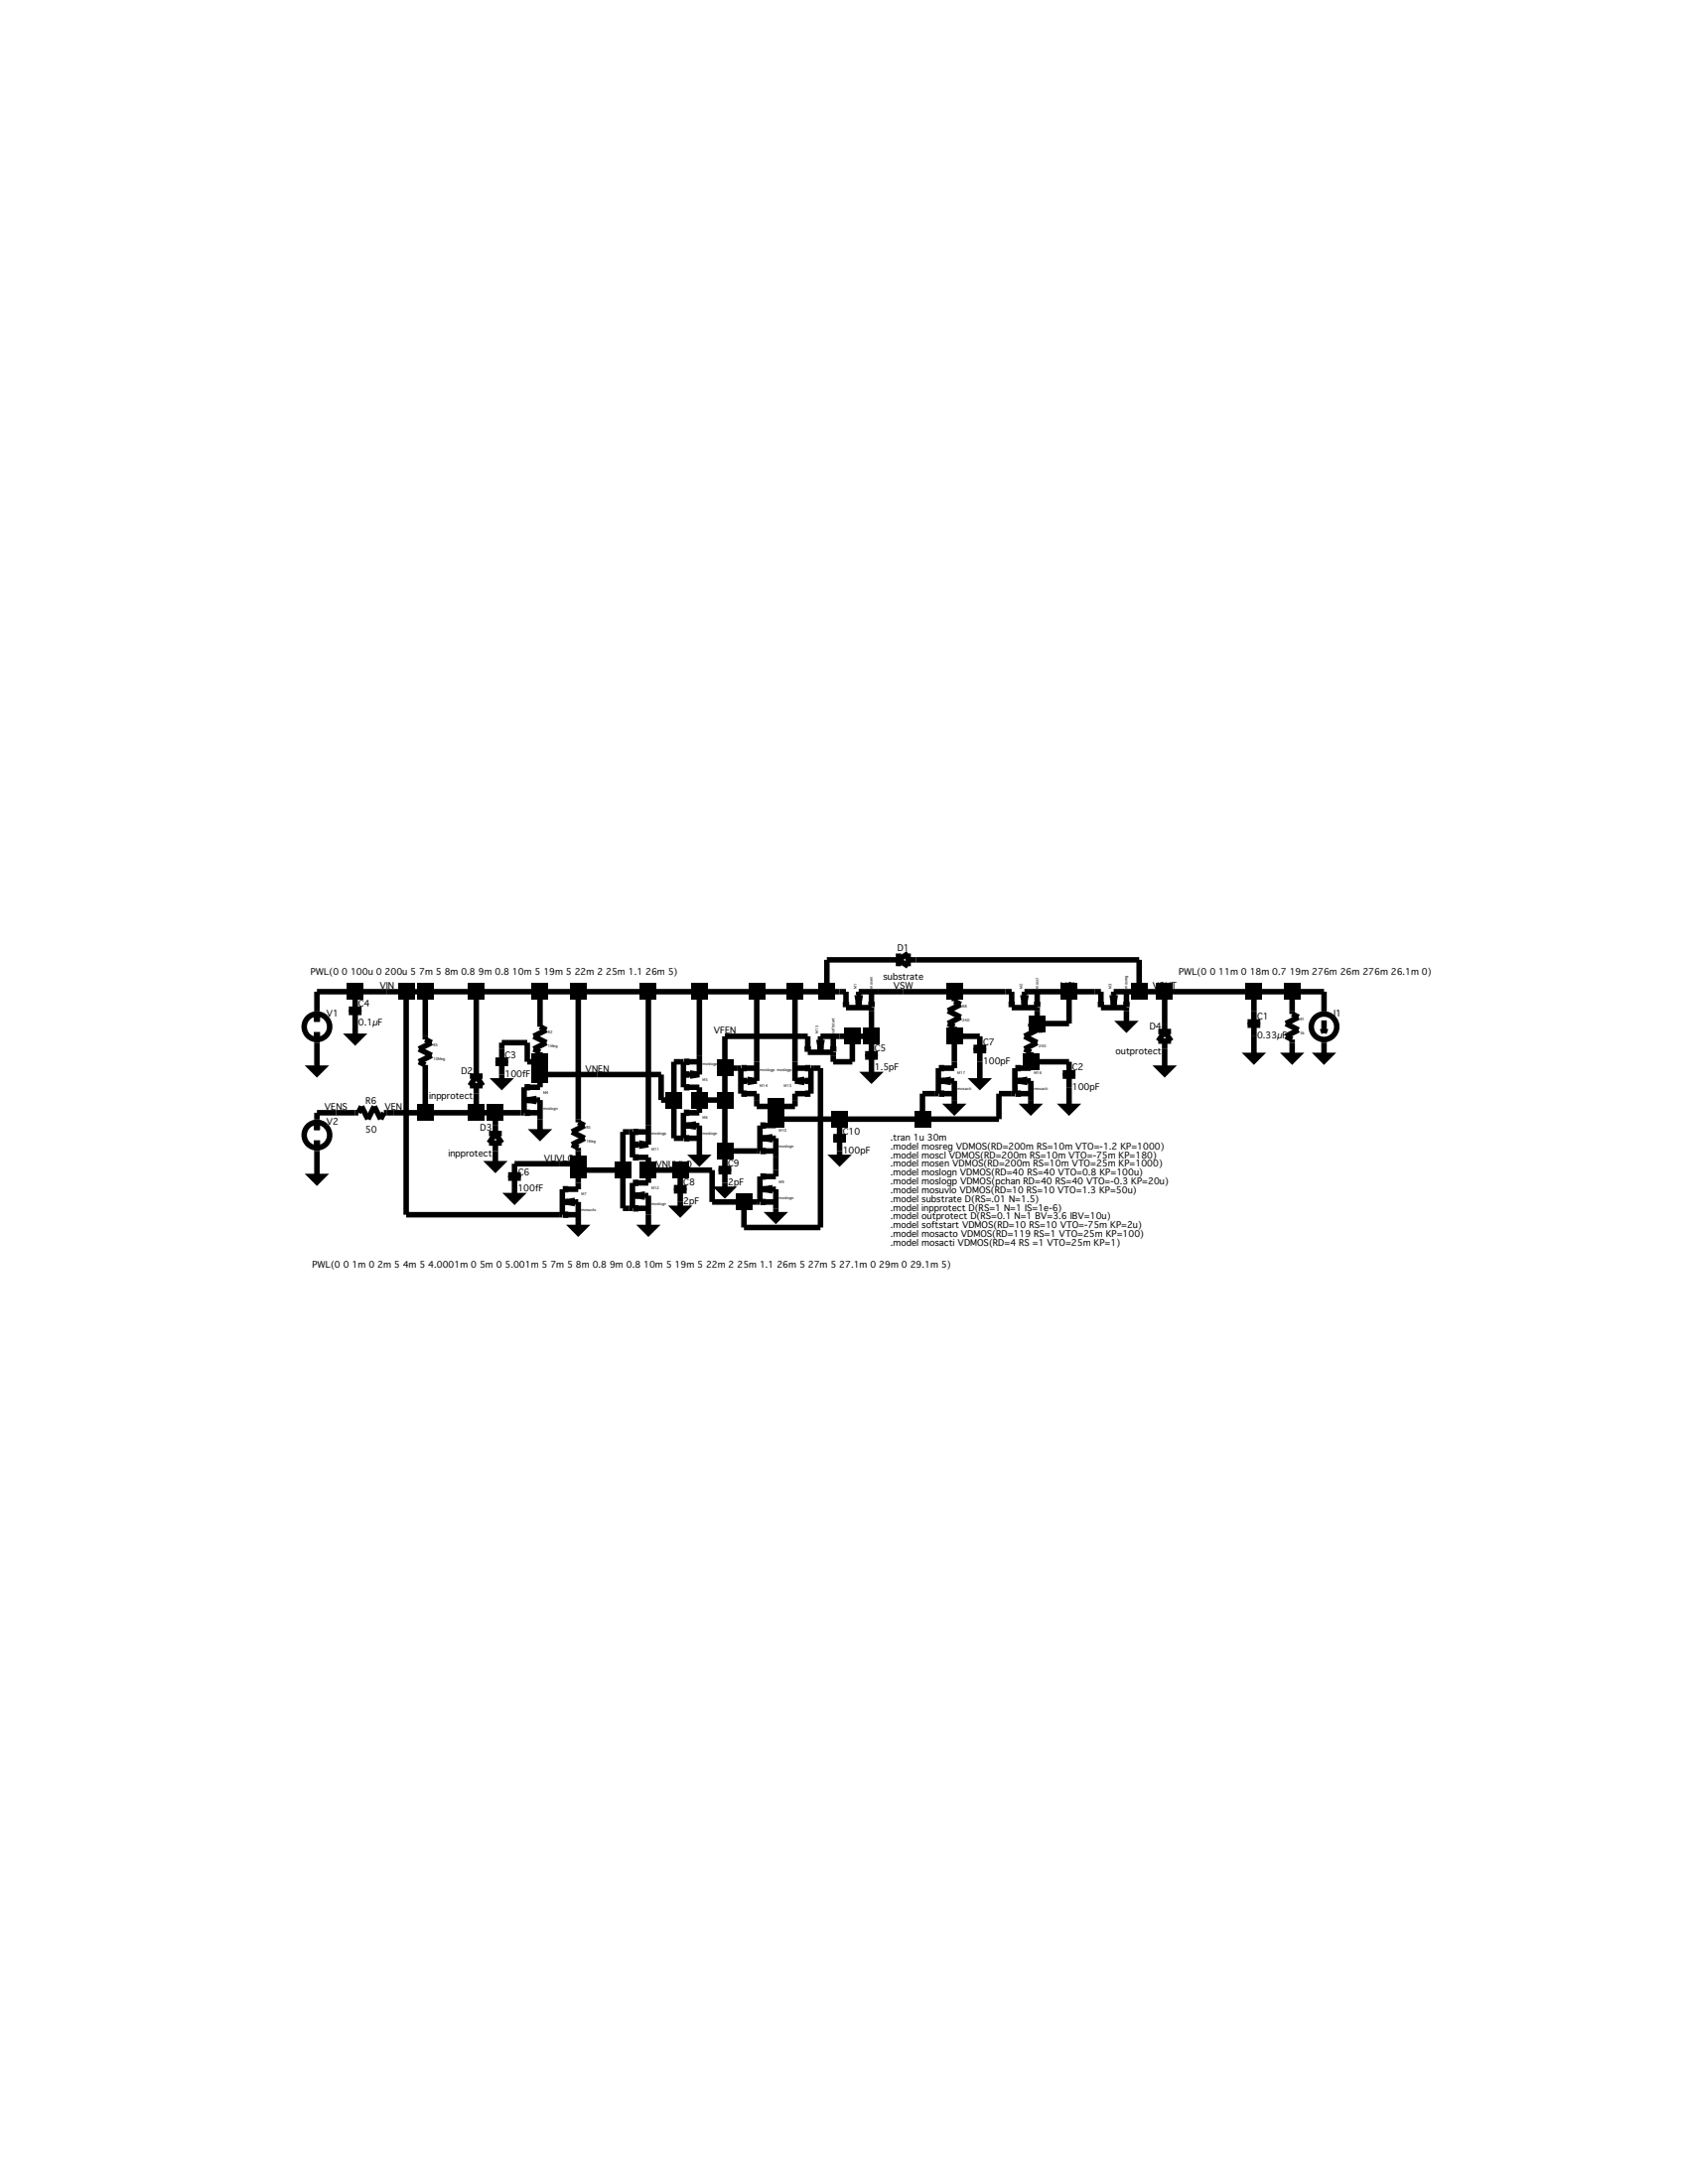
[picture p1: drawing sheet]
Version 4
SHEET 1 1808 1368
WIRE 448 176 288 176
WIRE 1072 176 512 176
WIRE -896 256 -992 256
WIRE -816 256 -896 256
WIRE -768 256 -816 256
WIRE -720 256 -768 256
WIRE -592 256 -720 256
WIRE -432 256 -592 256
WIRE -336 256 -432 256
WIRE -160 256 -336 256
WIRE -32 256 -160 256
WIRE 112 256 -32 256
WIRE 208 256 112 256
WIRE 288 256 288 176
WIRE 288 256 208 256
WIRE 320 256 288 256
WIRE 480 256 416 256
WIRE 608 256 480 256
WIRE 736 256 608 256
WIRE 896 256 832 256
WIRE 960 256 896 256
WIRE 1072 256 1072 176
WIRE 1072 256 1056 256
WIRE 1136 256 1072 256
WIRE 1360 256 1136 256
WIRE 1456 256 1360 256
WIRE 1536 256 1456 256
WIRE -896 272 -896 256
WIRE 608 272 608 256
WIRE -992 304 -992 256
WIRE 1360 304 1360 256
WIRE 1456 304 1456 256
WIRE 1536 304 1536 256
WIRE -432 336 -432 256
WIRE 816 336 816 304
WIRE 816 336 800 336
WIRE 896 336 896 256
WIRE 896 336 816 336
WIRE 1040 336 1040 304
WIRE 1136 336 1136 256
WIRE -896 368 -896 336
WIRE -720 368 -720 256
WIRE 224 368 32 368
WIRE 352 368 320 368
WIRE 400 368 400 304
WIRE 400 368 352 368
WIRE 608 368 608 352
WIRE 672 368 608 368
WIRE -464 384 -528 384
WIRE 400 384 400 368
WIRE -528 400 -528 384
WIRE -32 416 -32 256
WIRE 1360 416 1360 368
WIRE 1456 416 1456 384
WIRE 1536 416 1536 384
WIRE -464 432 -464 384
WIRE -432 432 -432 416
WIRE -432 432 -464 432
WIRE -80 432 -96 432
WIRE 112 432 112 256
WIRE 208 432 208 256
WIRE 304 432 304 416
WIRE 352 432 352 368
WIRE 352 432 304 432
WIRE 608 432 608 368
WIRE 800 432 800 416
WIRE 896 432 800 432
WIRE -992 448 -992 384
WIRE -592 448 -592 256
WIRE 32 448 32 368
WIRE 64 448 32 448
WIRE 272 448 256 448
WIRE 1136 448 1136 400
WIRE -432 464 -432 432
WIRE -288 464 -432 464
WIRE -128 464 -288 464
WIRE 400 464 400 448
WIRE -528 480 -528 464
WIRE -432 480 -432 464
WIRE 672 480 672 432
WIRE 560 512 528 512
WIRE 752 512 720 512
WIRE -128 528 -128 464
WIRE -96 528 -96 432
WIRE -96 528 -128 528
WIRE -32 528 -32 512
WIRE 32 528 32 448
WIRE 32 528 -32 528
WIRE -32 544 -32 528
WIRE 112 544 112 528
WIRE 160 544 112 544
WIRE 208 544 208 528
WIRE 208 544 160 544
WIRE 608 544 608 528
WIRE 800 544 800 528
WIRE 896 544 896 496
WIRE -944 560 -992 560
WIRE -896 560 -944 560
WIRE -800 560 -816 560
WIRE -720 560 -720 448
WIRE -720 560 -800 560
WIRE -592 560 -592 512
WIRE -592 560 -720 560
WIRE -544 560 -592 560
WIRE -480 560 -544 560
WIRE -992 576 -992 560
WIRE -336 576 -336 256
WIRE 160 576 160 544
WIRE 320 576 160 576
WIRE 528 576 528 512
WIRE 528 576 320 576
WIRE 720 576 720 512
WIRE 720 576 528 576
WIRE -544 592 -544 560
WIRE -160 592 -160 256
WIRE 320 592 320 576
WIRE -432 608 -432 576
WIRE -208 608 -224 608
WIRE -96 624 -96 528
WIRE -80 624 -96 624
WIRE 32 656 32 528
WIRE 112 656 32 656
WIRE -32 672 -32 640
WIRE 32 672 32 656
WIRE 320 672 320 656
WIRE -544 688 -544 656
WIRE -384 688 -496 688
WIRE -336 688 -336 656
WIRE -336 688 -384 688
WIRE -336 704 -336 688
WIRE -224 704 -224 608
WIRE -224 704 -336 704
WIRE -160 704 -160 688
WIRE -96 704 -160 704
WIRE -80 704 -96 704
WIRE 0 704 -80 704
WIRE 160 704 160 672
WIRE -992 720 -992 656
WIRE -160 720 -160 704
WIRE -80 720 -80 704
WIRE -336 736 -336 704
WIRE 32 752 32 736
WIRE -496 768 -496 752
WIRE 0 784 0 704
WIRE 80 784 0 784
WIRE 112 784 80 784
WIRE -224 800 -224 704
WIRE -208 800 -224 800
WIRE -80 800 -80 784
WIRE -768 816 -768 256
WIRE -384 816 -768 816
WIRE 160 816 160 800
WIRE -336 848 -336 832
WIRE -160 848 -160 816
WIRE 80 848 80 784
WIRE 272 848 272 448
WIRE 272 848 80 848
FLAG -992 448 0
FLAG 1040 336 0
FLAG 1360 416 0
FLAG 1456 416 0
FLAG -992 720 0
FLAG 896 544 0
FLAG 1136 256 VOUT
FLAG -816 256 VIN
FLAG 896 256 VCL
FLAG 480 256 VSW
FLAG -896 368 0
FLAG -528 480 0
FLAG 400 464 0
FLAG -336 848 0
FLAG -944 560 VENS
FLAG -496 768 0
FLAG -288 464 VNEN
FLAG -384 688 VUVLO
FLAG 672 480 0
FLAG 1536 416 0
FLAG 32 368 VFEN
FLAG -432 608 0
FLAG -160 848 0
FLAG -32 672 0
FLAG 160 816 0
FLAG -80 800 0
FLAG 32 752 0
FLAG 320 672 0
FLAG -544 688 0
FLAG 1136 448 0
FLAG -96 704 VNUVLO
FLAG -800 560 VEN
FLAG 800 544 0
FLAG 608 544 0
SYMBOL nmos 320 304 R270
SYMATTR InstName M1
SYMATTR Value mosen
SYMBOL nmos 736 304 R270
SYMATTR InstName M2
SYMATTR Value moscl
SYMBOL nmos 960 304 R270
SYMATTR InstName M3
SYMATTR Value mosreg
SYMBOL res 1440 288 R0
SYMATTR InstName R1
SYMATTR Value 5k
SYMBOL cap 1344 304 R0
SYMATTR InstName C1
SYMATTR Value 0.33µF
SYMBOL voltage -992 288 R0
WINDOW 3 -16 -88 Left 2
SYMATTR Value PWL(0 0 100u 0 200u 5 7m 5 8m 0.8 9m 0.8 10m 5 19m 5 22m 2 25m 1.1 26m 5)
SYMATTR InstName V1
SYMBOL voltage -992 560 R0
WINDOW 3 -12 374 Left 2
SYMATTR Value PWL(0 0 1m 0 2m 5 4m 5 4.0001m 0 5m 0 5.001m 5 7m 5 8m 0.8 9m 0.8 10m 5 19m 5 22m 2 25m 1.1 26m 5 27m 5 27.1m 0 29m 0 29.1m 5)
SYMATTR InstName V2
SYMBOL cap 880 432 R0
SYMATTR InstName C2
SYMATTR Value 100pF
SYMBOL nmos -480 480 R0
SYMATTR InstName M4
SYMATTR Value moslogn
SYMBOL cap -544 400 R0
SYMATTR InstName C3
SYMATTR Value 100fF
SYMBOL cap -912 272 R0
SYMATTR InstName C4
SYMATTR Value 0.1µF
SYMBOL cap 384 384 R0
SYMATTR InstName C5
SYMATTR Value 1.5pF
SYMBOL res -448 320 R0
SYMATTR InstName R2
SYMATTR Value 1Meg
SYMBOL nmos -384 736 R0
SYMATTR InstName M7
SYMATTR Value mosuvlo
SYMBOL cap -512 688 R0
WINDOW 0 25 15 Left 2
SYMATTR InstName C6
SYMATTR Value 100fF
SYMBOL cap 656 368 R0
SYMATTR InstName C7
SYMATTR Value 100pF
SYMBOL current 1536 304 R0
WINDOW 3 -365 -103 Left 2
SYMATTR Value PWL(0 0 11m 0 18m 0.7 19m 276m 26m 276m 26.1m 0)
SYMATTR InstName I1
SYMBOL diode 512 160 R90
WINDOW 0 0 32 VBottom 2
WINDOW 3 32 32 VTop 2
SYMATTR InstName D1
SYMATTR Value substrate
SYMBOL res -352 560 R0
SYMATTR InstName R5
SYMATTR Value 1Meg
SYMBOL pmos -208 688 M180
SYMATTR InstName M11
SYMATTR Value moslogp
SYMBOL nmos -208 720 R0
SYMATTR InstName M12
SYMATTR Value moslogn
SYMBOL pmos -80 512 M180
SYMATTR InstName M5
SYMATTR Value moslogp
SYMBOL nmos -80 544 R0
SYMATTR InstName M6
SYMATTR Value moslogn
SYMBOL nmos 112 704 R0
SYMATTR InstName M9
SYMATTR Value moslogn
SYMBOL nmos 112 576 R0
SYMATTR InstName M10
SYMATTR Value moslogn
SYMBOL pmos 256 528 R180
SYMATTR InstName M13
SYMATTR Value moslogp
SYMBOL pmos 64 528 M180
SYMATTR InstName M14
SYMATTR Value moslogp
SYMBOL nmos 224 416 R270
SYMATTR InstName M15
SYMATTR Value softstart
SYMBOL cap -96 720 R0
SYMATTR InstName C8
SYMATTR Value 2pF
SYMBOL cap 16 672 R0
SYMATTR InstName C9
SYMATTR Value 2pF
SYMBOL cap 304 592 R0
SYMATTR InstName C10
SYMATTR Value 100pF
SYMBOL diode -576 512 R180
WINDOW 0 24 64 Left 2
WINDOW 3 24 0 Left 2
SYMATTR InstName D2
SYMATTR Value inpprotect
SYMBOL diode -528 656 R180
WINDOW 0 24 64 Left 2
WINDOW 3 24 0 Left 2
SYMATTR InstName D3
SYMATTR Value inpprotect
SYMBOL diode 1152 400 R180
WINDOW 0 24 64 Left 2
WINDOW 3 24 0 Left 2
SYMATTR InstName D4
SYMATTR Value outprotect
SYMBOL res -736 352 R0
SYMATTR InstName R3
SYMATTR Value 10Meg
SYMBOL res -912 576 R270
WINDOW 0 32 56 VTop 2
WINDOW 3 0 56 VBottom 2
SYMATTR InstName R6
SYMATTR Value 50
SYMBOL nmos 752 432 R0
SYMATTR InstName M16
SYMATTR Value mosacti
SYMBOL res 784 320 R0
SYMATTR InstName R7
SYMATTR Value 240
SYMBOL nmos 560 432 R0
SYMATTR InstName M17
SYMATTR Value mosacti
SYMBOL res 592 256 R0
SYMATTR InstName R8
SYMATTR Value 240
TEXT 448 616 Left 2 !.tran 1u 30m\n.model mosreg VDMOS(RD=200m RS=10m VTO=-1.2 KP=1000)\n.model moscl VDMOS(RD=200m RS=10m VTO=-75m KP=180)\n.model mosen VDMOS(RD=200m RS=10m VTO=25m KP=1000)\n.model moslogn VDMOS(RD=40 RS=40 VTO=0.8 KP=100u)\n.model moslogp VDMOS(pchan RD=40 RS=40 VTO=-0.3 KP=20u)\n.model mosuvlo VDMOS(RD=10 RS=10 VTO=1.3 KP=50u)\n.model substrate D(RS=.01 N=1.5)\n.model inpprotect D(RS=1 N=1 IS=1e-6)\n.model outprotect D(RS=0.1 N=1 BV=3.6 IBV=10u)\n.model softstart VDMOS(RD=10 RS=10 VTO=-75m KP=2u)\n.model mosacto VDMOS(RD=119 RS=1 VTO=25m KP=100)\n.model mosacti VDMOS(RD=4 RS =1 VTO=25m KP=1)
